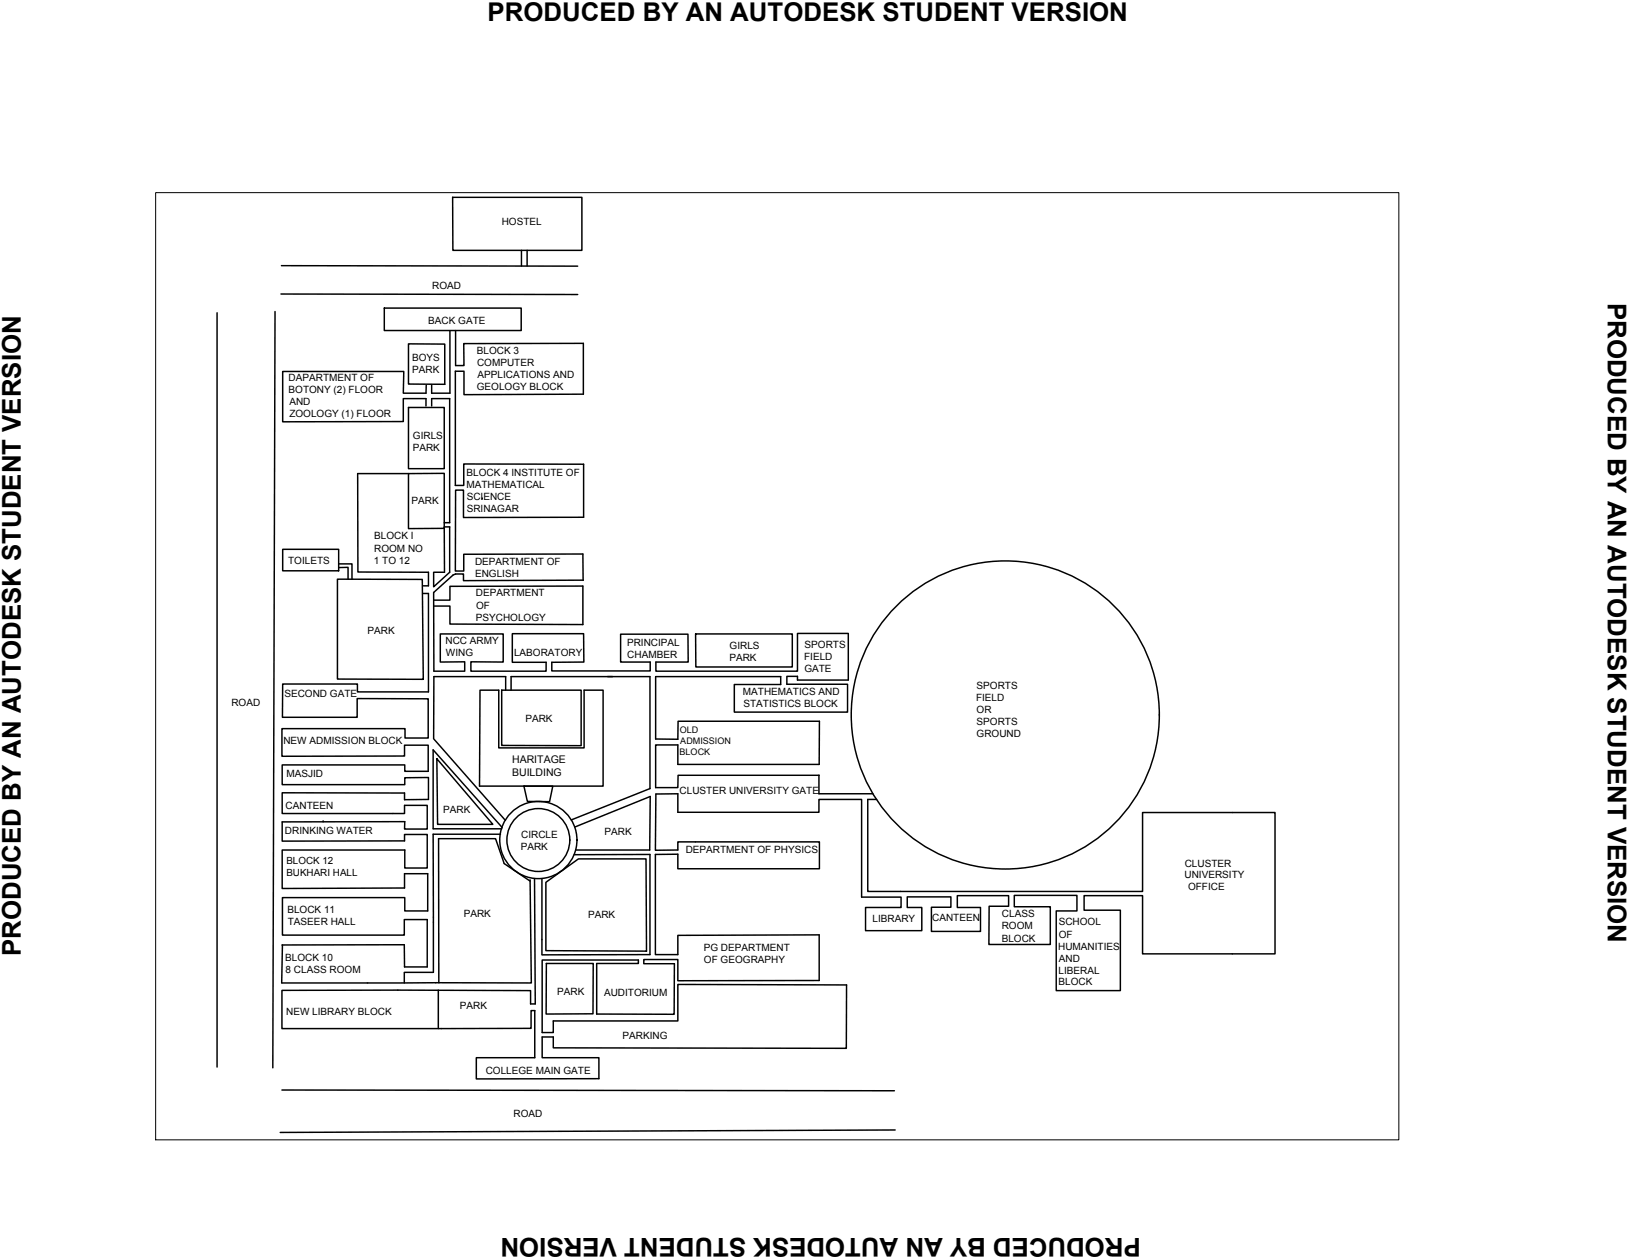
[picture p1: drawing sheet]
<svg xmlns="http://www.w3.org/2000/svg" width="279mm" height="216mm" viewBox="0 0 279 216" stroke-linecap="round" stroke-linejoin="round" font-family="sans-serif">
<!-- layer: 0 -->
<g fill="none" stroke="#000" stroke-width=".25">
<path d="M77.7 33.9h22.2v9.1h-22.2zM37.3 53.7v129.4M47.2 53.5l-.4 129.8M48.2 50.5h50.9M48.3 45.6l50.8 .1M66 52.9h23.5v3.8h-23.5zM70.1 59l6.2 .1v6.9l-6.2-.1zM77.2 56.8v10.7h-3.1v-1.4M78.2 56.7v6h1.4v-3.7l20.5-.1v8.7l-20.5 .1v-4h-1.5v19.6h1.5v-3.7l20.6 .1v9.1h-20.7v-4.7h-1.3l-.1 13.9h1.5v-2.9h20.4l.1 4.5M89.5 43v2.6M90.5 43v2.6M70.1 69.9h6.1v10.5h-6.1z"/>
<path d="M73.2 66.1l-.1 1.4h-3.9l.1-3.7h-20.8v8.6l20.7-.1v-3.9h3.9v1.3M74.1 69.7v-1.3h3.1v21.3h-1M48.5 94.3h9.6v3.7h-9.6zM57.9 99.4h14.6l.1 17.2-14.7-.1zM58.1 97.4h1.6v2M58.1 96.8h2.3v2.6M70.1 81.3h-8.7v16.9h12.1v2.3h-.9M70.1 81.3l6.1-.1v9.5h-6.1zM76.2 90.4h1v7.8l-2.8 2.5v-2.5h1.9l-.1-7.6M82.8 85.6h.1M100.1 99.6l-20.6 .1v-1.2h-1.3l-.4 .2-3.4 3 .1 13.5h5.3v-1.6h-4.2v-4.8h10.8v4.8h-5.6v1.6h12.9v-1.5h-5.8v-4.9h12.3v4.8l-5.5 .1v1.4h16.9v-1.5h-5.1v-4.8h11.6v4.8h-5.5v1.6h24.3v-6.5h8.7M72.6 101.9h.9v16.8h-12.2v-1.3h-12.8v5.7h12.8v-3.2h12.2v6.8h-4v-1.6h-21.1v4.7h21v-1.9h4.1v4.5h-4v-1.1h-21.1v3.4h21.1v-1.2l4-.1v3.8h-4.1v-1.1h-21v3.5h21v-1.4h3.9v4.1h-3.9l.1-1.3-21.1 .1v3.3l21-.1v-1.1h3.9v5.8h-3.8v-3.1h-21.1v6.6l21-.1v-2.5h4v6.4h-3.9v-2.2h-21v6.4h20.9v-2.7h3.9v8.1h-3.9v-3.8l-21 .1"/>
<path d="M74.5 103h2.7v-2.4h22.8v6.6l-22.8-.1v-3.1h-2.7M82.4 118.4h3.2v10h14.6v-10h3.3v16.5h-21.2zM86.1 118.4h13.6v9.6l-13.6-.1zM86.8 118.4v-2.3h-12.3l-.1 10.7 12.3 14M87.7 118.4v-2.3h23.8v19.2l-13.5 5.4M119.4 108.8h16.6v5.7h-16.6zM145.6 108.8v7.9h-8.7v-.6h-1.9v1.3h10.5v4.8h-19.5v-4.7h8v-1.4h-21.5v10.7l3.8 .1 .1-3.1h24.2v7.4h-24.3v-3.4h-3.8v7.4h3.8l.1-2.1h24.2M75 130.2l9.6 11.3h-9.5zM89.9 134.9h5l-.6 2.7-3.8-.1zM140.5 133.1v3.1h9.3M150.5 137.2h-1.6v15.8h47.2v-13.6h22.7v24.3h-22.7v-10h-10v2.5h6.2v13.8h-11v-13.7h3.5v-2.6h-10.7v1.9h6.2v6.5h-10.6l.1-6.6h3.3v-1.8h-8.8v2h4v4.2h-8.4v-4.2h3.3v-1.8h-7.5v1.8h2.5v4h-9.7v-4h6.1v-1.7h-6.7v-16.8h-7.4v2.2h-24.2v-3.2l-3.7 .1-.1 9.6h3.8v-1.4h24.3v4.6h-24.3v-2.5h-3.8v17.2h3.8v-3.3l24.3-.1v7.9h-24.3v-3.6h-5.8v.7h5.2v8.7l-13.3-.1v-8.6M55.5 141.1h.1"/>
<path d="M85.9 143.2h-11.6l.1 23.7h-5v1.8M86.2 142l-11.9-13.3v13.5h11.8M91 151l.2 17.7h-42.8M91 151.2l-4.5-3-1.5-4.3h-9.7v24.8M91.7 150.8l.2 21.5h-.8v-2.3h-42.7v6.5h42.7v-3.1h.7v8.1h-10.1v3.7l21.1-.1v-3.6h-9.8v-3.5h2v1.8l50.2 .1 .1-10.9h-29v6.2h-21.3v2h-2v-12.4h16.6v.6h-7.2M93 150.8v13.1M93.7 151.4l5.6-4h11.6l.1 15.8h-17.3zM98.6 146.7l12.9-.1v17.2l-18.4 .1M98.6 141.9l13-5.2-.1 9.2h-12.7M48.5 162.2l-.2 6.5M75.2 169.9v6.6M93.8 165.4h8v8.6h-8.1z"/>
<path d="M48.4 187.1l105.1 .1M153.6 193.9l-105.5 .5"/>
<circle cx="172.5" cy="122.7" r="26.4"/>
<circle cx="92.4" cy="144.2" r="6.6"/>
<circle cx="92.4" cy="144.2" r="5.4"/>
</g>
<path d="M26.7 33.1h213.4v162.5h-213.4z" fill="none" stroke="#000" stroke-width=".17"/>
<g font-size="4.4">
<text x="83.7" y="3.6">PRODUCED BY AN AUTODESK STUDENT VERSION</text>
<text x="275.9" y="51.9" transform="rotate(90 275.9 51.9)">PRODUCED BY AN AUTODESK STUDENT VERSION</text>
<text x="3.6" y="164" transform="rotate(-90 3.6 164)">PRODUCED BY AN AUTODESK STUDENT VERSION</text>
<text x="195.8" y="212.4" transform="rotate(180 195.8 212.4)">PRODUCED BY AN AUTODESK STUDENT VERSION</text>
</g>
<g font-size="1.8">
<text x="87.9" y="131">HARITAGE</text>
<text x="87.9" y="133.2">BUILDING</text>
</g>
<g font-size="1.7">
<text x="86.1" y="38.6">HOSTEL</text>
<text x="74.2" y="49.5">ROAD</text>
<text x="73.5" y="55.5">BACK GATE</text>
<text x="49.5" y="65.4">DAPARTMENT OF</text>
<text x="70.7" y="62">BOYS</text>
<text x="70.7" y="64">PARK</text>
<text x="81.8" y="60.8">BLOCK 3</text>
<text x="81.9" y="62.9">COMPUTER</text>
<text x="82" y="64.9">APPLICATIONS AND</text>
<text x="49.5" y="67.5">BOTONY (2) FLOOR</text>
<text x="49.7" y="69.6">AND</text>
<text x="49.7" y="71.6">ZOOLOGY (1) FLOOR</text>
<text x="81.8" y="67">GEOLOGY BLOCK</text>
<text x="70.8" y="77.3">PARK</text>
<text x="70.9" y="75.3">GIRLS</text>
<text x="80.1" y="81.7">BLOCK 4 INSTITUTE OF</text>
<text x="80.1" y="83.8">MATHEMATICAL</text>
<text x="70.6" y="86.5">PARK</text>
<text x="80.1" y="85.9">SCIENCE</text>
<text x="80.1" y="87.9">SRINAGAR</text>
<text x="64.2" y="92.6">BLOCK I</text>
<text x="64.2" y="94.7">ROOM NO</text>
<text x="49.4" y="96.9">TOILETS</text>
<text x="64.2" y="96.7">1 TO 12</text>
<text x="81.5" y="97">DEPARTMENT OF</text>
<text x="81.5" y="99.1">ENGLISH</text>
<text x="81.7" y="102.4">DEPARTMENT</text>
<text x="81.7" y="106.5">PSYCHOLOGY</text>
<text x="81.7" y="104.4">OF</text>
<text x="63.1" y="108.8">PARK</text>
<text x="76.5" y="110.6">NCC ARMY</text>
<text x="76.5" y="112.6">WING</text>
<text x="88.2" y="112.5">LABORATORY</text>
<text x="107.6" y="110.9">PRINCIPAL</text>
<text x="107.7" y="112.9">CHAMBER</text>
<text x="125.2" y="113.5">PARK</text>
<text x="125.2" y="111.5">GIRLS</text>
<text x="138" y="113.2">FIELD</text>
<text x="138.1" y="111.2">SPORTS</text>
<text x="48.8" y="119.6">SECOND GATE</text>
<text x="127.5" y="119.3">MATHEMATICS AND</text>
<text x="138" y="115.3">GATE</text>
<text x="167.6" y="118.2">SPORTS</text>
<text x="39.7" y="121.2">ROAD</text>
<text x="90.2" y="123.8">PARK</text>
<text x="127.6" y="121.4">STATISTICS BLOCK</text>
<text x="167.5" y="120.3">FIELD</text>
<text x="167.6" y="122.3">OR</text>
<text x="167.6" y="124.4">SPORTS</text>
<text x="48.6" y="127.7">NEW ADMISSION BLOCK</text>
<text x="167.6" y="126.5">GROUND</text>
<text x="49.1" y="133.3">MASJID</text>
<text x="116.6" y="136.2">CLUSTER UNIVERSITY GATE</text>
<text x="48.9" y="143.1">DRINKING WATER</text>
<text x="49" y="138.9">CANTEEN</text>
<text x="76.1" y="139.5">PARK</text>
<text x="89.5" y="143.8">CIRCLE</text>
<text x="103.8" y="143.3">PARK</text>
<text x="49.1" y="148.3">BLOCK 12</text>
<text x="89.4" y="145.9">PARK</text>
<text x="117.7" y="146.4">DEPARTMENT OF PHYSICS</text>
<text x="203.3" y="148.7">CLUSTER</text>
<text x="49.1" y="150.3">BUKHARI HALL</text>
<text x="203.3" y="150.7">UNIVERSITY</text>
<text x="203.9" y="152.8">OFFICE</text>
<text x="49.3" y="156.8">BLOCK 11</text>
<text x="49.4" y="158.8">TASEER HALL</text>
<text x="79.6" y="157.4">PARK</text>
<text x="100.9" y="157.6">PARK</text>
<text x="149.7" y="158.2">LIBRARY</text>
<text x="160" y="158.1">CANTEEN</text>
<text x="171.9" y="159.5">ROOM</text>
<text x="171.9" y="161.6">BLOCK</text>
<text x="172" y="157.4">CLASS</text>
<text x="181.7" y="158.8">SCHOOL</text>
<text x="181.7" y="160.9">OF</text>
<text x="48.9" y="165">BLOCK 10</text>
<text x="49" y="167">8 CLASS ROOM</text>
<text x="120.8" y="163.2">PG DEPARTMENT</text>
<text x="120.8" y="165.2">OF GEOGRAPHY</text>
<text x="181.6" y="163">HUMANITIES</text>
<text x="181.7" y="167.1">LIBERAL</text>
<text x="181.7" y="165">AND</text>
<text x="78.9" y="173.1">PARK</text>
<text x="95.6" y="170.7">PARK</text>
<text x="103.7" y="170.9">AUDITORIUM</text>
<text x="181.7" y="169.1">BLOCK</text>
<text x="49.1" y="174.2">NEW LIBRARY BLOCK</text>
<text x="106.8" y="178.3">PARKING</text>
<text x="83.4" y="184.4">COLLEGE MAIN GATE</text>
<text x="88.1" y="191.7">ROAD</text>
</g>
<g font-size="1.6">
<text x="116.7" y="125.8">OLD</text>
<text x="116.6" y="129.5">BLOCK</text>
<text x="116.8" y="127.7">ADMISSION</text>
</g>
</svg>
